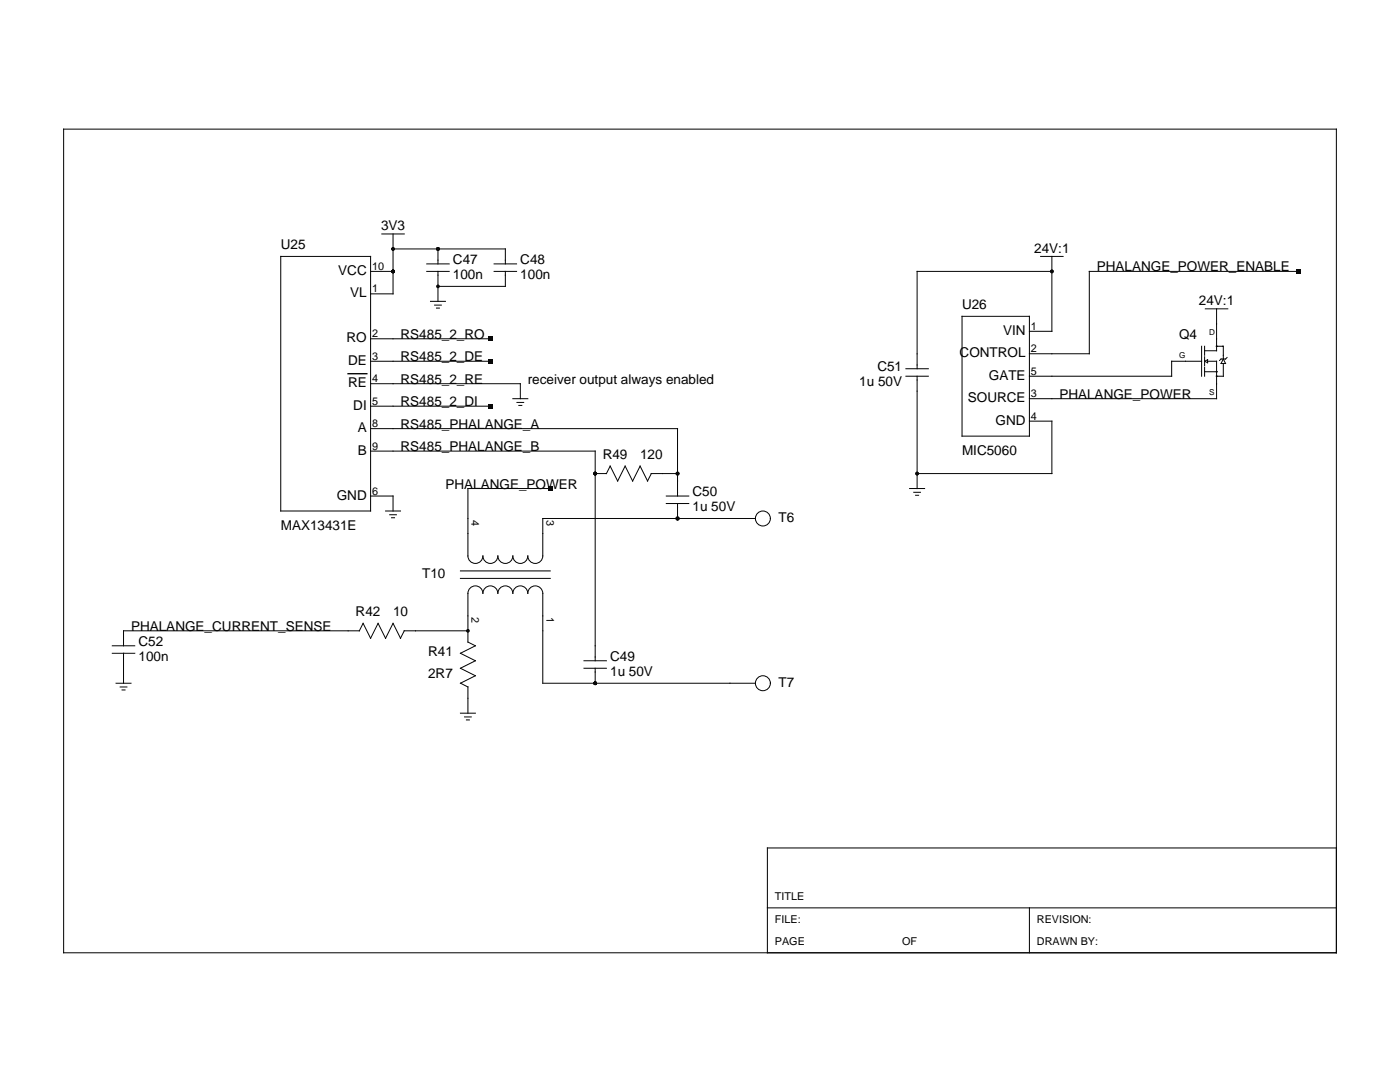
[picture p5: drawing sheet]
<svg xmlns="http://www.w3.org/2000/svg" width="279mm" height="216mm" viewBox="0 0 279 216" stroke-linecap="round" stroke-linejoin="round" font-family="sans-serif">
<g fill="none" stroke="#000" stroke-width=".2">
<path d="M12.7 25.8h254v164.3h-254zM56 51.2h18v50.8h-18zM74 54.2h4.4M76.2 46.7h4.5M78.4 46.7v11.9h-4.4M78.4 49.7h22.5v3M85.2 54.2h4.4M85.2 52.7h4.4M87.4 49.7v3M87.4 54.2v5.9M98.6 54.2h4.5M98.6 52.7h4.5"/>
<path d="M100.9 54.2v2.9h-13.5M207.7 51.2h4.5M209.9 51.2v14.9h-4.5M209.9 54.2h-26.9v19.4M259.2 54.2h-41.8v16.4h-12M74 72.1h23.9M74 67.6h23.9M74 76.6h29.8v3M85.9 60.1h3M86.7 60.9h1.4M87.1 61.5h.6M102.3 79.6h3"/>
<path d="M180.8 75.1h4.5M180.8 73.6h4.5M183 75.1v22.4M192 63.1h13.4v23.9h-13.4zM239.8 72.1h-6v3h-28.4M239.8 69.1v6M240.4 69.1v1.8M240.4 71.2v1.8M240.4 73.3v1.8M240.4 74.2h2.4M240.4 72.1l.6-.3v.6zM240.6 61.6h4.4"/>
<path d="M241 72.1h1.8v7.5h-37.4M242.8 61.6v8.4h-2.4M242.8 69.1h1.3v2.5M244.1 72.5v2.6h-1.3M244.1 71.6l.5 .9h-.9zM244.9 71.3l-.3 .3h-.9l-.3 .3M74 81h23.9M74 85.5h61.2v13.5M74 90h44.8v41.8M74 99h4.4v3M103.2 80.3h1.3M103.5 80.9h.6"/>
<path d="M109.8 97.5h-16.4v13.4a1.49 1.49 0 0 0 1.5 1.5 1.49 1.49 0 0 0 1.5-1.5 1.49 1.49 0 0 0 1.5 1.5 1.49 1.49 0 0 0 1.5-1.5 1.49 1.49 0 0 0 1.5 1.5 1.49 1.49 0 0 0 1.4-1.5 1.49 1.49 0 0 0 1.5 1.5 1.49 1.49 0 0 0 1.5-1.5 1.49 1.49 0 0 0 1.5 1.5 1.49 1.49 0 0 0 1.5-1.5v-7.4h42.5M118.8 94.5h2.2l.8-1.5 1.5 3 1.5-3 1.5 3 1.4-3 1.5 3 .8-1.5h5.2M133 99h4.5M181.5 97.5h3M182.4 98.2h1.3M182.7 98.8h.6M205.4 84h4.5v10.5h-26.9M76.9 102h3M77.8 102.7h1.3M78.1 103.3h.6M91.9 115.4h17.9M91.9 113.9h17.9"/>
<path d="M133 100.5h4.5M135.2 100.5v3M22.4 130.4h4.5M22.4 128.9h4.5M23.2 136.3h2.9M24 137.1h1.3M24.4 137.7h.6M24.7 130.4v5.9M93.4 125.9h-12.7l-.8 1.5-1.5-3-1.5 3-1.4-3-1.5 3-1.5-3-.8 1.5h-47v3M116.5 133.3h4.5M116.5 131.8h4.5M118.8 133.3v3"/>
<path d="M150.8 136.3h-42.5v-17.9a1.49 1.49 0 0 0-1.5-1.5 1.49 1.49 0 0 0-1.5 1.5 1.49 1.49 0 0 0-1.5-1.5 1.49 1.49 0 0 0-1.5 1.5 1.49 1.49 0 0 0-1.4-1.5 1.49 1.49 0 0 0-1.5 1.5 1.49 1.49 0 0 0-1.5-1.5 1.49 1.49 0 0 0-1.5 1.5 1.49 1.49 0 0 0-1.5-1.5 1.49 1.49 0 0 0-1.5 1.5v9.7l1.5 .8-3 1.5 3 1.4-3 1.5 3 1.5-3 1.5 1.5 .8v5.2M91.9 142.3h3M92.7 143.1h1.4M93.1 143.7h.6M266.7 169.2h-113.6v20.9M153.1 181.2h113.6M205.4 181.2v8.9"/>
<circle cx="242.8" cy="75.1" r=".07"/>
<circle cx="242.8" cy="74.2" r=".07"/>
<circle cx="242.8" cy="69.1" r=".07"/>
<circle cx="152.3" cy="103.5" r="1.49"/>
<circle cx="152.3" cy="136.3" r="1.49"/>
</g>
<g fill="#000">
<path d="M258.8 53.7h.9v.9h-.9zM97.4 71.6h.9v.9h-.9zM97.4 67.2h.9v.8h-.9zM97.4 80.6h.9v.9h-.9zM109.4 97h.9v.9h-.9z"/>
<circle cx="78.4" cy="54.2" r=".37"/>
<circle cx="78.4" cy="49.7" r=".37"/>
<circle cx="87.4" cy="57.1" r=".37"/>
<circle cx="87.4" cy="49.7" r=".37"/>
<circle cx="209.9" cy="54.2" r=".37"/>
<circle cx="242.8" cy="75.1" r=".07"/>
<circle cx="242.8" cy="74.2" r=".07"/>
<circle cx="242.8" cy="69.1" r=".07"/>
<circle cx="118.8" cy="94.5" r=".37"/>
<circle cx="135.2" cy="94.5" r=".37"/>
<circle cx="183" cy="94.5" r=".37"/>
<circle cx="135.2" cy="103.5" r=".37"/>
<circle cx="93.4" cy="125.9" r=".37"/>
<circle cx="118.8" cy="136.3" r=".37"/>
</g>
<path d="M69.5 74.6h3.7" fill="none" stroke="#000" stroke-width=".27"/>
<g font-size="2.7">
<text x="76" y="45.9">3V3</text>
<text x="56" y="49.7">U25</text>
<text x="90.4" y="52.7">C47</text>
<text x="103.8" y="52.7">C48</text>
<text x="206.4" y="50.4">24V:1</text>
<text x="67.5" y="54.9">VCC</text>
<text x="69.9" y="59.3">VL</text>
<text x="90.4" y="55.6">100n</text>
<text x="103.8" y="55.6">100n</text>
<text x="218.9" y="54.2">PHALANGE_POWER_ENABLE</text>
<text x="192" y="61.6">U26</text>
<text x="239.3" y="60.9">24V:1</text>
<text x="69.2" y="68.3">RO</text>
<text x="79.9" y="67.6">RS485_2_RO</text>
<text x="191.5" y="71.3">CONTROL</text>
<text x="200.2" y="66.8">VIN</text>
<text x="235.3" y="67.6">Q4</text>
<text x="69.5" y="72.8">DE</text>
<text x="69.5" y="77.3">RE</text>
<text x="79.9" y="76.6">RS485_2_RE</text>
<text x="79.9" y="72.1">RS485_2_DE</text>
<text x="105.3" y="76.6">receiver output always enabled</text>
<text x="171.5" y="77">1u 50V</text>
<text x="175.1" y="74.1">C51</text>
<text x="197.3" y="75.8">GATE</text>
<text x="70.5" y="81.8">DI</text>
<text x="79.9" y="81">RS485_2_DI</text>
<text x="193.2" y="80.3">SOURCE</text>
<text x="211.4" y="79.6">PHALANGE_POWER</text>
<text x="71.4" y="86.2">A</text>
<text x="79.9" y="85.5">RS485_PHALANGE_A</text>
<text x="198.7" y="84.8">GND</text>
<text x="71.4" y="90.7">B</text>
<text x="79.9" y="90">RS485_PHALANGE_B</text>
<text x="120.3" y="91.5">R49</text>
<text x="127.7" y="91.5">120</text>
<text x="192" y="90.8">MIC5060</text>
<text x="67.2" y="99.7">GND</text>
<text x="88.9" y="97.5">PHALANGE_POWER</text>
<text x="138.2" y="99">C50</text>
<text x="138.2" y="102">1u 50V</text>
<text x="56" y="105.7">MAX13431E</text>
<text x="155.4" y="104.2">T6</text>
<text x="84.3" y="115.4">T10</text>
<text x="26.1" y="125.9">PHALANGE_CURRENT_SENSE</text>
<text x="71" y="122.9">R42</text>
<text x="78.4" y="122.9">10</text>
<text x="27.6" y="128.9">C52</text>
<text x="27.6" y="131.8">100n</text>
<text x="85.4" y="130.8">R41</text>
<text x="121.8" y="131.8">C49</text>
<text x="85.4" y="135.3">2R7</text>
<text x="121.8" y="134.8">1u 50V</text>
<text x="155.4" y="137.1">T7</text>
</g>
<g font-size="2.2">
<text x="74.3" y="53.9">10</text>
<text x="74.3" y="58.3">1</text>
<text x="205.7" y="65.8">1</text>
<text x="74.3" y="67.3">2</text>
<text x="74.3" y="71.8">3</text>
<text x="205.7" y="70.3">2</text>
<text x="74.3" y="76.3">4</text>
<text x="205.7" y="74.8">5</text>
<text x="74.3" y="80.7">5</text>
<text x="205.7" y="79.3">3</text>
<text x="205.7" y="83.7">4</text>
<text x="74.3" y="85.2">8</text>
<text x="74.3" y="89.7">9</text>
<text x="74.3" y="98.7">6</text>
<text x="94.1" y="103.8" transform="rotate(90 94.1 103.8)">4</text>
<text x="109.1" y="103.8" transform="rotate(90 109.1 103.8)">3</text>
<text x="94.1" y="123.2" transform="rotate(90 94.1 123.2)">2</text>
<text x="109.1" y="123.2" transform="rotate(90 109.1 123.2)">1</text>
<text x="154.6" y="179.7">TITLE</text>
<text x="154.6" y="184.1">FILE:</text>
<text x="206.9" y="184.1">REVISION:</text>
<text x="154.6" y="188.6">PAGE</text>
<text x="180" y="188.6">OF</text>
<text x="206.9" y="188.6">DRAWN BY:</text>
</g>
<g font-size="1.6">
<text x="235.3" y="71.3">G</text>
<text x="241.3" y="66.9">D</text>
<text x="241.3" y="78.8">S</text>
</g>
</svg>
